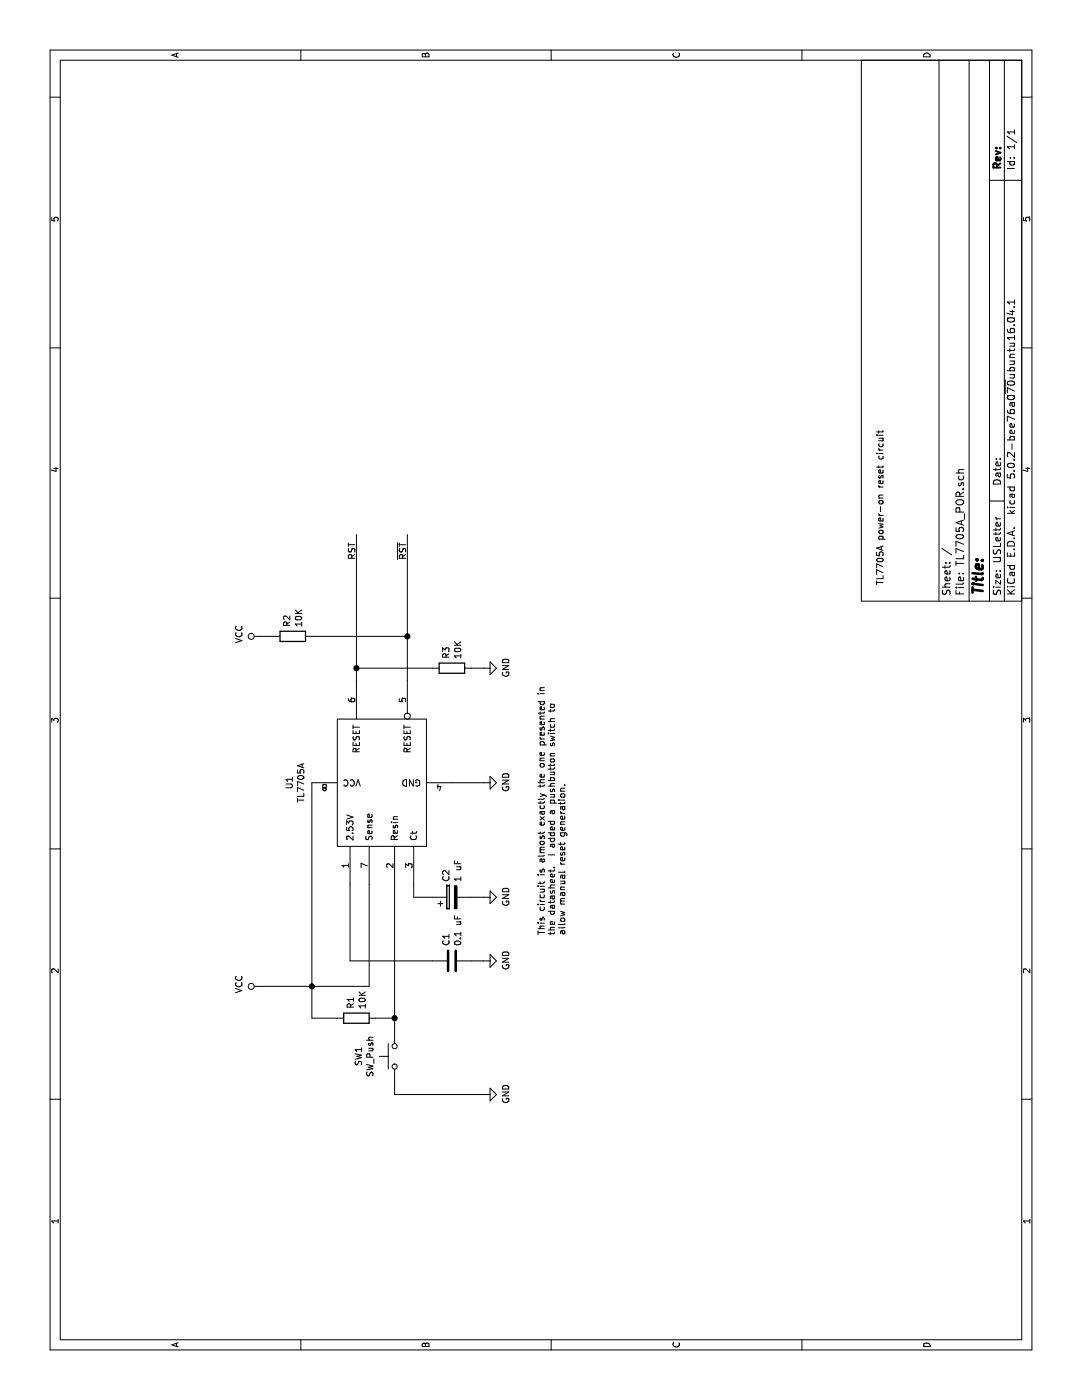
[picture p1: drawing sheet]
EESchema Schematic File Version 4
EELAYER 26 0
EELAYER END
$Descr USLetter 11000 8500
encoding utf-8
Sheet 1 1
Title ""
Date ""
Rev ""
Comp ""
Comment1 ""
Comment2 ""
Comment3 ""
Comment4 ""
$EndDescr
$Comp
L Power_Management:TL7705 U1
U 1 1
P 4850 3000
F 0 "U1" H 4850 3728 50  0000 C CNN
F 1 "TL7705A" H 4850 3637 50  0000 C CNN
F 2 "" H 4850 3000 50  0000 C CNN
F 3 "" H 4850 3000 50  0000 C CNN
	1    4850 3000
	1    0    0    -1  
$EndComp
Wire Wire Line
	4050 2900 3250 2900
Wire Wire Line
	3250 2900 3250 2450
Wire Wire Line
	4850 2450 3250 2450
Connection ~ 3250 2450
Wire Wire Line
	3250 2450 3250 2050
$Comp
L power:VCC #PWR?
U 1 1
P 3250 2050
F 0 "#PWR?" H 3250 1900 50  0001 C CNN
F 1 "VCC" H 3267 2223 50  0000 C CNN
F 2 "" H 3250 2050 50  0001 C CNN
F 3 "" H 3250 2050 50  0001 C CNN
	1    3250 2050
	1    0    0    -1  
$EndComp
Wire Wire Line
	4050 3100 3000 3100
$Comp
L Switch:SW_Push SW1
U 1 1
P 2700 3100
F 0 "SW1" H 2700 3385 50  0000 C CNN
F 1 "SW_Push" H 2700 3294 50  0000 C CNN
F 2 "" H 2700 3300 50  0001 C CNN
F 3 "" H 2700 3300 50  0001 C CNN
	1    2700 3100
	1    0    0    -1  
$EndComp
$Comp
L device:R R1
U 1 1
P 3000 2800
F 0 "R1" H 3070 2846 50  0000 L CNN
F 1 "10K" H 3070 2755 50  0000 L CNN
F 2 "" V 2930 2800 50  0001 C CNN
F 3 "" H 3000 2800 50  0001 C CNN
	1    3000 2800
	1    0    0    -1  
$EndComp
Wire Wire Line
	3000 2650 3000 2450
Wire Wire Line
	3000 2450 3250 2450
Wire Wire Line
	3000 2950 3000 3100
Connection ~ 3000 3100
Wire Wire Line
	3000 3100 2900 3100
Wire Wire Line
	2500 3100 2400 3100
Wire Wire Line
	2400 3100 2400 3800
$Comp
L power:GND #PWR?
U 1 1
P 2400 3800
F 0 "#PWR?" H 2400 3550 50  0001 C CNN
F 1 "GND" H 2405 3627 50  0000 C CNN
F 2 "" H 2400 3800 50  0001 C CNN
F 3 "" H 2400 3800 50  0001 C CNN
	1    2400 3800
	1    0    0    -1  
$EndComp
Wire Wire Line
	4850 3550 4850 3800
$Comp
L power:GND #PWR?
U 1 1
P 4850 3800
F 0 "#PWR?" H 4850 3550 50  0001 C CNN
F 1 "GND" H 4855 3627 50  0000 C CNN
F 2 "" H 4850 3800 50  0001 C CNN
F 3 "" H 4850 3800 50  0001 C CNN
	1    4850 3800
	1    0    0    -1  
$EndComp
$Comp
L device:CP C2
U 1 1
P 3950 3550
F 0 "C2" H 4068 3596 50  0000 L CNN
F 1 "1 uF" H 4068 3505 50  0000 L CNN
F 2 "" H 3988 3400 50  0001 C CNN
F 3 "" H 3950 3550 50  0001 C CNN
	1    3950 3550
	1    0    0    -1  
$EndComp
Wire Wire Line
	4050 3250 3950 3250
Wire Wire Line
	3950 3250 3950 3400
Wire Wire Line
	3950 3700 3950 3800
$Comp
L power:GND #PWR?
U 1 1
P 3950 3800
F 0 "#PWR?" H 3950 3550 50  0001 C CNN
F 1 "GND" H 3955 3627 50  0000 C CNN
F 2 "" H 3950 3800 50  0001 C CNN
F 3 "" H 3950 3800 50  0001 C CNN
	1    3950 3800
	1    0    0    -1  
$EndComp
$Comp
L device:C C1
U 1 1
P 3450 3550
F 0 "C1" H 3565 3596 50  0000 L CNN
F 1 "0.1 uF" H 3565 3505 50  0000 L CNN
F 2 "" H 3488 3400 50  0001 C CNN
F 3 "" H 3450 3550 50  0001 C CNN
	1    3450 3550
	1    0    0    -1  
$EndComp
Wire Wire Line
	4050 2750 3450 2750
Wire Wire Line
	3450 2750 3450 3400
Wire Wire Line
	3450 3700 3450 3800
$Comp
L power:GND #PWR?
U 1 1
P 3450 3800
F 0 "#PWR?" H 3450 3550 50  0001 C CNN
F 1 "GND" H 3455 3627 50  0000 C CNN
F 2 "" H 3450 3800 50  0001 C CNN
F 3 "" H 3450 3800 50  0001 C CNN
	1    3450 3800
	1    0    0    -1  
$EndComp
$Comp
L device:R R2
U 1 1
P 6000 2300
F 0 "R2" H 6070 2346 50  0000 L CNN
F 1 "10K" H 6070 2255 50  0000 L CNN
F 2 "" V 5930 2300 50  0001 C CNN
F 3 "" H 6000 2300 50  0001 C CNN
	1    6000 2300
	1    0    0    -1  
$EndComp
Wire Wire Line
	6000 2050 6000 2150
$Comp
L power:VCC #PWR?
U 1 1
P 6000 2050
F 0 "#PWR?" H 6000 1900 50  0001 C CNN
F 1 "VCC" H 6017 2223 50  0000 C CNN
F 2 "" H 6000 2050 50  0001 C CNN
F 3 "" H 6000 2050 50  0001 C CNN
	1    6000 2050
	1    0    0    -1  
$EndComp
Wire Wire Line
	5650 3200 6000 3200
Wire Wire Line
	6000 2450 6000 3200
Connection ~ 6000 3200
Wire Wire Line
	6000 3200 6800 3200
Text Label 6600 3200 0    50   ~ 0
~RST
$Comp
L device:R R3
U 1 1
P 5750 3550
F 0 "R3" H 5820 3596 50  0000 L CNN
F 1 "10K" H 5820 3505 50  0000 L CNN
F 2 "" V 5680 3550 50  0001 C CNN
F 3 "" H 5750 3550 50  0001 C CNN
	1    5750 3550
	1    0    0    -1  
$EndComp
Wire Wire Line
	5650 2800 5750 2800
Text Label 6600 2800 0    50   ~ 0
RST
Wire Wire Line
	5750 3700 5750 3800
$Comp
L power:GND #PWR?
U 1 1
P 5750 3800
F 0 "#PWR?" H 5750 3550 50  0001 C CNN
F 1 "GND" H 5755 3627 50  0000 C CNN
F 2 "" H 5750 3800 50  0001 C CNN
F 3 "" H 5750 3800 50  0001 C CNN
	1    5750 3800
	1    0    0    -1  
$EndComp
Wire Wire Line
	5750 3400 5750 2800
Connection ~ 5750 2800
Wire Wire Line
	5750 2800 6800 2800
Text Notes 3650 4450 0    50   ~ 0
This circuit is almost exactly the one presented in\nthe datasheet.  I added a pushbutton switch to\nallow manual reset generation.
Text Notes 6400 6950 0    50   ~ 0
TL7705A power-on reset circuit
$EndSCHEMATC
